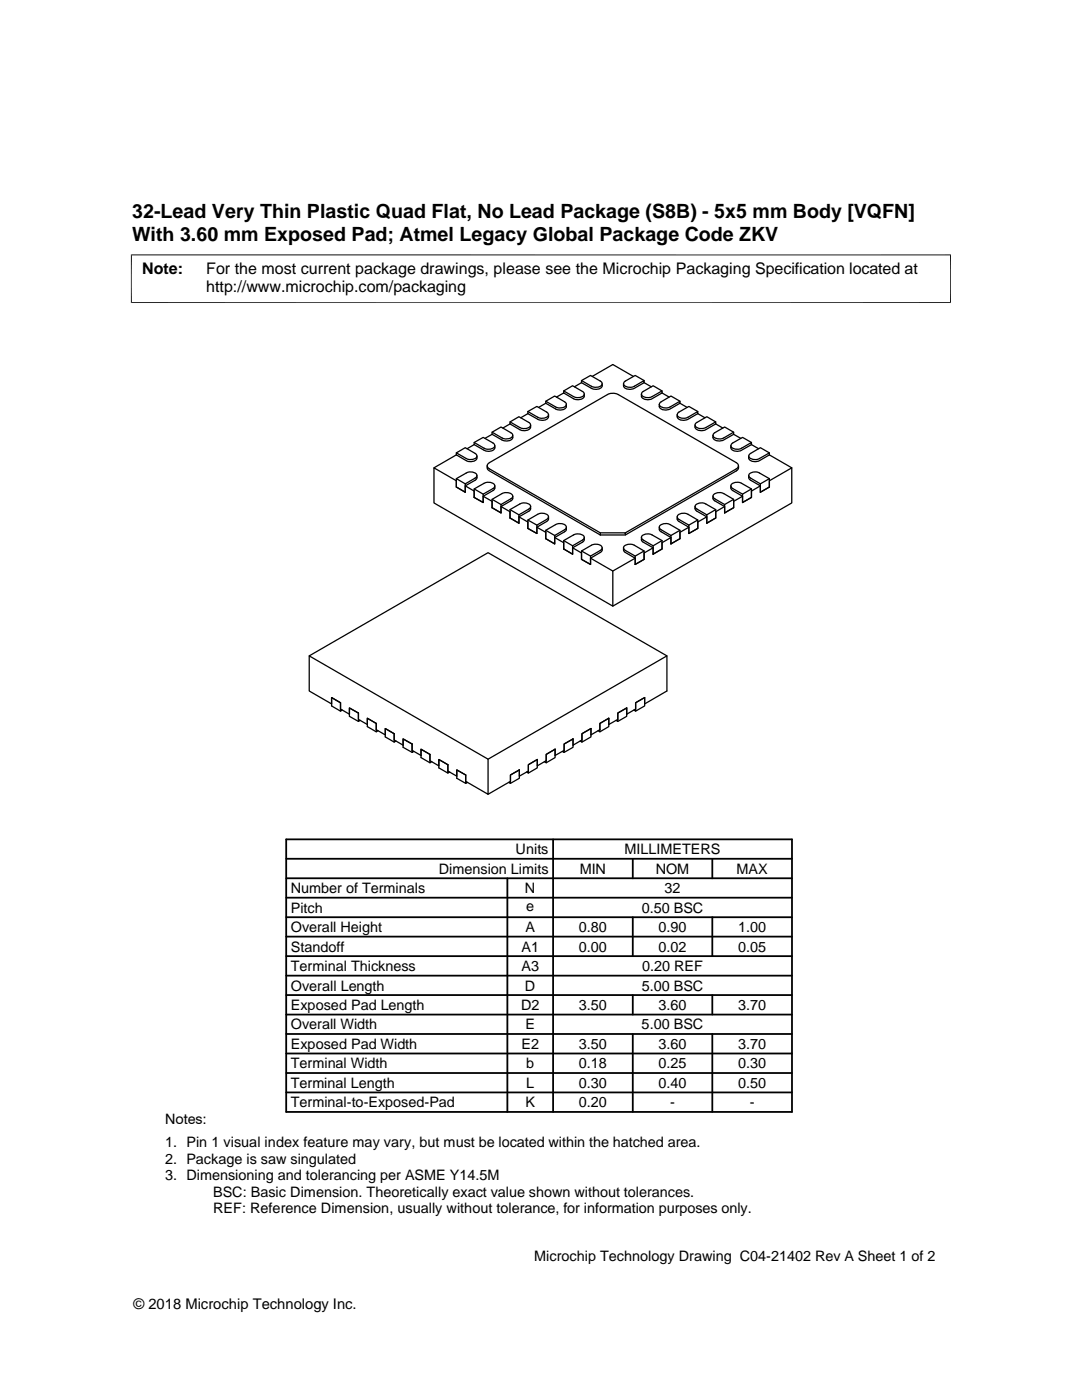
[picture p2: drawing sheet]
<svg xmlns="http://www.w3.org/2000/svg" width="216mm" height="279mm" viewBox="0 0 216 279" stroke-linecap="round" stroke-linejoin="round" font-family="sans-serif">
<g fill="none" stroke="#000" stroke-width=".25">
<path d="M112.5 78.4l-1.5 .8M112.5 78.4l1.9 1.2a1.59 1.59 0 0 0 2.2-.6v-.4M112.5 78l1.9 1.1a1.82 1.82 0 0 0 2.1-.2l.1-.3-.2-.4-2.1-1.2-1.8 1v.4M116 76.4l-1.4 .8M116 76.4l2.2 1.2a1.44 1.44 0 0 0 2-.6v-.4M116 75.9l2 1.2a1.45 1.45 0 0 0 2.2-.6l-.4-.4-2-1.2-1.8 1v.5M118.2 75.1l4.1-2.4 4.1 2.4M128.5 76.4l1.5 .8M128.5 76.4l-1.9 1.1a1.49 1.49 0 0 1-2.2-.5v-.4M128.5 75.9l-1.8-1-1.9 1.2-.4 .5a1.38 1.38 0 0 0 2 .6l2.1-1.3v.5M132.1 78.4l1.4 .8M132.1 78.4l-2 1.2a1.47 1.47 0 0 1-2.1-.6v-.4"/>
<path d="M132.1 78l-1.8-1-2.1 1.2-.2 .4a1.36 1.36 0 0 0 2 .6l2.1-1.2v.4M91.1 90.8l-4.5 2.6M91.1 90.8l1.9 1.1a1.69 1.69 0 0 0 2.1-.4l.1-.5M91.1 97.2v-1.3l-4.5-2.5v7l35.7 20.6v-7l-4.5-2.6M91.1 90.4l1.9 1.1a1.82 1.82 0 0 0 2-.2l.2-.3-.2-.4-2.2-1.3-1.7 1.1v.4M91.1 95.5l1.7 1.1M91.1 95.5l1.9-1.1a1.78 1.78 0 0 1 2.1 .3l.1 .3-.2 .3-2.2 1.3v1.6l-1.7-1zM92.8 97l1.8 1v1.3M94.6 88.7l-1.4 .9M94.6 88.7l2 1.2a1.58 1.58 0 0 0 2.1-.6v-.4M94.6 97.6l1.8 1M94.6 97.6l2-1.1a1.85 1.85 0 0 1 2 .1l.1 .4-.2 .4-2.1 1.2v1.7l-1.8-1z"/>
<path d="M94.6 88.3l2 1.2a1.85 1.85 0 0 0 2-.2l.1-.4-.2-.4-2.1-1.2-1.8 1v.4M95.2 94.9v.5l-.3 .4-2.1 1.2v1.2l-1.7-1M96.4 99l1.8 1.1v1.2M97.2 92.9l.1 .7 .4 .4 22.1 12.8M98.2 86.7l-1.4 .8M98.2 86.7l2.1 1.2a1.44 1.44 0 0 0 2-.6v-.4M98.2 86.3l2 1.1a1.73 1.73 0 0 0 2.1-.4l-.2-.5-2.1-1.3-1.8 1.1v.4M98.2 99.7l1.8 1M98.2 99.7l2-1.2a1.54 1.54 0 0 1 2.1 .5l-.4 .5-1.9 1.2v1.7l-1.8-1.1zM98.7 97v.5l-.2 .3-2.1 1.2v1.3l-1.8-1M101.8 84.6l-1.5 .8M101.8 84.6l1.9 1.1a1.59 1.59 0 0 0 2.2-.5v-.4"/>
<path d="M101.8 84.2l1.9 1.1a1.88 1.88 0 0 0 2.1-.2l.1-.3-.2-.4-2.2-1.2-1.7 1v.4M102.3 99l-.1 .8-2.2 1.3v1.3l-1.8-1.1M105.3 82.5l-1.4 .9M105.3 82.5l2.2 1.3a1.43 1.43 0 0 0 2-.6v-.4M105.3 82.1l2 1.2a1.8 1.8 0 0 0 2.1-.3v-.3l-.2-.4-2.1-1.2-1.8 1v.4M108.9 80.5l-1.4 .8M108.9 80.5l2.1 1.2a1.41 1.41 0 0 0 2-.6v-.4M108.9 80.1l2 1.1a1.48 1.48 0 0 0 2.1-.5l-.4-.5-1.9-1.2-1.8 1.1v.4M135.7 80.5l1.4 .8M135.7 80.5l-2 1.1a1.49 1.49 0 0 1-2.1-.5v-.4M135.7 80.1l-1.8-1.1-2 1.2-.3 .4a1.15 1.15 0 0 0 1.5 .8l2.6-1.3v.4M139.2 82.5l1.5 .9"/>
<path d="M139.2 82.5l-1.9 1.2a1.48 1.48 0 0 1-2.2-.5v-.4M139.2 82.1l-1.7-1-2 1.1-.4 .6a1.38 1.38 0 0 0 2 .6l2.1-1.3v.5M142.3 99v.5l.2 .4 2.1 1.2v1.3M142.4 98.7a1.89 1.89 0 0 1 2-.2l2 1.2v1.6l-1.8 1.1v-1.7l-2.1-1.3-.2-.4zM142.8 84.6l1.4 .8M142.8 84.6l-2 1.1a1.5 1.5 0 0 1-2.1-.5v-.4M142.8 84.2l-1.8-1-1.9 1.1a.59 .59 0 0 0-.4 .7 .59 .59 0 0 0 .6 .4l.6 .1 .8-.1 2.1-1.2v.4M145.8 97v.5l.3 .3 2.1 1.2v1.3M146 96.6a1.87 1.87 0 0 1 2-.1l1.9 1.1v1.7l-1.7 1v-1.7l-2.1-1.2-.3-.4zM146.4 86.7l1.4 .8M146.4 99.7l-1.8 1M146.4 86.7l-2 1.1a1.49 1.49 0 0 1-2.1-.5v-.4"/>
<path d="M146.4 86.3l-1.8-1.1-2 1.2-.3 .5a1.59 1.59 0 0 0 2.1 .5l2-1.1v.4M147.4 92.9l-.1 .7-.4 .4-22.1 12.8h-5M148.2 99l-1.8 1.1v1.2l-1.8 1.1M149.4 94.9v.5l.2 .4 2.1 1.2v1.2M149.5 94.7a1.78 1.78 0 0 1 2.1-.3l1.9 1.1v1.7l-1.8 1v-1.6l-2.1-1.3-.2-.3zM149.9 88.7l1.5 .9M149.9 88.7l-1.9 1.2a1.46 1.46 0 0 1-2.2-.6v-.4M149.9 88.3l-1.7-1-2 1.1-.4 .5a1.37 1.37 0 0 0 2 .6l2.1-1.2v.4M149.9 97.6l-1.7 1M151.7 97l-1.8 1v1.3l-1.7 1M151.7 98.2l1.8-1v-1.3l4.5-2.5v7l-35.7 20.6M153.5 90.8l4.5 2.6"/>
<path d="M153.5 95.5l-1.8 1.1M153.5 90.8l-1.9 1.1a1.49 1.49 0 0 1-2.2-.5v-.4M153.5 90.4l-1.8-1.1-1.9 1.2-.4 .4a1.13 1.13 0 0 0 1.6 .8l2.5-1.3v.4M100 101.1l1.8 1v1.3M101.8 101.7l1.7 1M101.8 101.7l1.9-1.1a1.81 1.81 0 0 1 2.1 .2l.1 .3-.2 .4-2.2 1.2v1.7l-1.7-1zM103.5 103.1l1.8 1.1v1.3M105.3 103.8l1.8 1M105.3 103.8l2-1.2a1.8 1.8 0 0 1 2.1 .3v.3l-.2 .4-2.1 1.2v1.7l-1.8-1zM105.9 101.1v.5l-.3 .3-2.1 1.2v1.3l-1.7-1M107.1 105.2l1.8 1v1.3M108.9 105.8l1.8 1.1"/>
<path d="M108.9 105.8l2-1.1a1.63 1.63 0 0 1 2.1 .4l-.2 .5-2.1 1.3v1.6l-1.8-1zM109.5 103.1l-.1 .6-.2 .3-2.1 1.2v1.3l-1.8-1M110.7 107.3l1.8 1v1.3M112.5 107.9l1.8 1M112.5 107.9l1.9-1.1a1.85 1.85 0 0 1 2.1 .1l.1 .4-.2 .4-2.1 1.2v1.7l-1.8-1zM113 105.2l-.1 .8-2.2 1.3v1.2l-1.8-1M114.3 109.3l1.7 1.1v1.2M116 110l1.8 1M116 110l2-1.2a1.56 1.56 0 0 1 2.2 .5l-.4 .6-2 1.1v1.6l-1.8-1zM116.6 107.3v.5l-.2 .3-2.1 1.2v1.3l-1.8-1M119.8 106.3h5v.5M120.2 109.3l-.1 .6-.2 .3-2.1 1.2v1.2l-1.8-1"/>
<path d="M124.4 109.3v.6l.3 .3 2 1.2v1.2M124.5 109.1a1.83 1.83 0 0 1 2.1-.3l1.9 1.2v1.6l-1.8 1v-1.6l-2.1-1.3-.2-.3zM124.8 106.3l22.1-12.7a.67 .67 0 0 0 .4-.6 .67 .67 0 0 0-.4-.7l-23.5-13.6-.9-.2-1.3 .2-23.5 13.6a.66 .66 0 0 0-.5 .7 .66 .66 0 0 0 .5 .6l22.1 12.7v.5M126.7 111.4l-4.4 2.6M128 107.3v.5l.2 .3 2.1 1.2v1.3M128.1 106.9a1.85 1.85 0 0 1 2-.1l2 1.1v1.7l-1.8 1v-1.7l-2.1-1.2-.2-.4zM128.5 110l-1.8 1M130.3 109.3l-1.8 1.1v1.2l-1.8 1M131.6 105.2l.1 .8 2.2 1.3v1.2M131.6 105a1.81 1.81 0 0 1 2.1-.3l2 1.1v1.7l-1.8 1v-1.6l-2.1-1.3-.2-.3zM132.1 107.9l-1.8 1M133.9 107.3l-1.8 1v1.3l-1.8 1"/>
<path d="M135.1 103.1v.6l.3 .3 2.1 1.2v1.3M135.3 102.8a1.89 1.89 0 0 1 2-.2l1.9 1.2v1.7l-1.7 1v-1.7l-2.2-1.2-.2-.4zM135.7 105.8l-1.8 1.1M137.5 105.2l-1.8 1v1.3l-1.8 1M138.7 101.1v.5l.2 .3 2.1 1.2v1.3M138.7 100.9a1.78 1.78 0 0 1 2.1-.3l2 1.1v1.7l-1.8 1v-1.7l-2.1-1.2-.2-.3zM139.2 103.8l-1.7 1M141 103.1l-1.8 1.1v1.3l-1.7 1M142.8 101.7l-1.8 1M144.6 101.1l-1.8 1v1.3l-1.8 1M61.7 130.9l35.7-20.6 35.7 20.6v7l-4.5 2.6v-1.3M128.6 139.2v1.7l-1.8 1"/>
<path d="M128.6 139.2l-1.8 1.1v1.6l-.3-.2M128.6 139.2l-1.8 1.1v1.2l-1.7 1v-1.2M133.1 130.9l-35.7 20.6M67.9 140.3l-1.7-1.1v1.7l1.7 1M67.9 140.3v1.2l1.8 1v-1.2l1.8 1M67.9 140.3v1.6l.4-.2M67.9 140.3l-1.7-1.1v1.3l-4.5-2.6v-7l35.7 20.6v7l-4.5-2.6v-1.2M71.5 142.3v1.7l.4-.2M71.5 142.3l-1.8-1v1.7l1.8 1M71.5 142.3v1.3l1.8 1v-1.3l1.8 1.1M75.1 144.4l-1.8-1.1v1.7l1.8 1.1M75.1 144.4v1.2l1.8 1.1v-1.3l1.8 1"/>
<path d="M75.1 144.4v1.7l.3-.3M78.7 146.4l-1.8-1v1.7l1.8 1M78.7 146.4v1.7l.3-.2M78.7 146.4v1.3l1.7 1v-1.2l1.8 1M82.2 148.5v1.7l.4-.2M82.2 148.5l-1.8-1v1.6l1.8 1.1M82.2 148.5v1.3l1.8 1v-1.3l1.8 1.1M85.8 150.6l-1.8-1.1v1.7l1.8 1M85.8 150.6v1.6l.3-.2M85.8 150.6v1.2l1.8 1v-1.2l1.8 1M89.4 152.6v1.7l.3-.2M89.4 152.6l-1.8-1v1.6l1.8 1.1"/>
<path d="M89.4 152.6v1.3l1.7 1v-1.3l1.8 1.1M92.9 154.7v1.6l.4-.2M92.9 154.7l-1.8-1.1v1.7l1.8 1M103.6 153.6v1.7l-1.7 1M103.6 153.6l-1.7 1.1v1.6l-.4-.2M103.6 153.6l-1.7 1.1v1.2l-4.5 2.6M107.2 151.6v1.6l-1.8 1.1M107.2 151.6l-1.8 1v1.7l-.3-.2M107.2 151.6l-1.8 1v1.3l-1.8 1v-1.3M110.8 149.5l-1.8 1.1v1.2l-1.8 1v-1.2M110.8 149.5v1.7l-1.8 1M110.8 149.5l-1.8 1.1v1.6l-.4-.2"/>
<path d="M114.3 147.5v1.6l-1.7 1.1M114.3 147.5l-1.7 1v1.7l-.4-.2M114.3 147.5l-1.7 1v1.3l-1.8 1v-1.3M117.9 145.4l-1.8 1v1.3l-1.8 1v-1.2M117.9 145.4v1.7l-1.8 1M117.9 145.4l-1.8 1v1.7l-.3-.2M121.5 143.3v1.7l-1.8 1M121.5 143.3l-1.8 1.1v1.6l-.4-.2M121.5 143.3l-1.8 1.1v1.2l-1.8 1.1v-1.3M125.1 141.3l-1.8 1v1.3l-1.8 1v-1.3M125.1 141.3v1.7l-1.8 1M125.1 141.3l-1.8 1v1.7l-.4-.2"/>
</g>
<path d="M26.1 50.9h163.7M26.2 50.8v9.7M189.7 50.8v9.7M26.1 60.4h163.7" fill="none" stroke="#000" stroke-width=".2"/>
<g fill="none" stroke="#000" stroke-width=".36">
<path d="M57.1 179.2h100.9M57.1 175.3h100.9M57.1 171.4h100.9M57.1 167.5h100.9v54.4h-100.9zM101.2 175.3v46.6M110.4 167.5v54.4M126.3 171.4v3.9M142.1 171.4v3.9M57.1 186.9h100.9M57.1 183h100.9M57.1 198.6h100.9M57.1 194.7h100.9"/>
<path d="M57.1 190.8h100.9M126.3 183v7.8M126.3 198.6v3.9M142.1 183v7.8M142.1 198.6v3.9M57.1 214.1h100.9M57.1 206.4h100.9M57.1 202.5h100.9M57.1 210.2h100.9M57.1 218h100.9M126.3 206.4v15.5M142.1 206.4v15.5"/>
</g>
<g font-size="3.9">
<text x="26.4" y="43.5">32-Lead Very Thin Plastic Quad Flat, No Lead Package (S8B) - 5x5 mm Body [VQFN]</text>
<text x="26.4" y="48">With 3.60 mm Exposed Pad; Atmel Legacy Global Package Code ZKV</text>
</g>
<g font-size="3.2">
<text x="28.4" y="54.6">Note:</text>
<text x="41.1" y="58.3">http://www.microchip.com/packaging</text>
<text x="41.1" y="54.6">For the most current package drawings, please see the Microchip Packaging Specification located at</text>
</g>
<g font-size="2.9">
<text x="102.9" y="170.5">Units</text>
<text x="124.6" y="170.5">MILLIMETERS</text>
<text x="58" y="178.2">Number of Terminals</text>
<text x="87.6" y="174.4">Dimension Limits</text>
<text x="104.8" y="178.2">N</text>
<text x="115.7" y="174.4">MIN</text>
<text x="130.8" y="174.4">NOM</text>
<text x="132.6" y="178.2">32</text>
<text x="147" y="174.4">MAX</text>
<text x="58" y="182.1">Pitch</text>
<text x="105" y="181.8">e</text>
<text x="128" y="182.1">0.50 BSC</text>
<text x="58" y="186">Overall Height</text>
<text x="58" y="189.9">Standoff</text>
<text x="104.1" y="189.9">A1</text>
<text x="104.8" y="186">A</text>
<text x="115.5" y="186">0.80</text>
<text x="115.5" y="189.9">0.00</text>
<text x="131.4" y="186">0.90</text>
<text x="131.4" y="189.9">0.02</text>
<text x="147.3" y="186">1.00</text>
<text x="147.3" y="189.9">0.05</text>
<text x="58" y="193.8">Terminal Thickness</text>
<text x="58" y="197.7">Overall Length</text>
<text x="104.1" y="193.8">A3</text>
<text x="104.8" y="197.7">D</text>
<text x="128" y="197.7">5.00 BSC</text>
<text x="128.1" y="193.8">0.20 REF</text>
<text x="58" y="201.6">Exposed Pad Length</text>
<text x="104" y="201.6">D2</text>
<text x="115.5" y="201.6">3.50</text>
<text x="131.4" y="201.6">3.60</text>
<text x="147.3" y="201.6">3.70</text>
<text x="58" y="205.4">Overall Width</text>
<text x="58" y="209.3">Exposed Pad Width</text>
<text x="104" y="209.3">E2</text>
<text x="104.8" y="205.4">E</text>
<text x="115.5" y="209.3">3.50</text>
<text x="128" y="205.4">5.00 BSC</text>
<text x="131.4" y="209.3">3.60</text>
<text x="147.3" y="209.3">3.70</text>
<text x="58" y="213.2">Terminal Width</text>
<text x="105" y="213.2">b</text>
<text x="115.5" y="213.2">0.18</text>
<text x="131.4" y="213.2">0.25</text>
<text x="147.3" y="213.2">0.30</text>
<text x="58" y="217.1">Terminal Length</text>
<text x="58" y="221">Terminal-to-Exposed-Pad</text>
<text x="104.8" y="221">K</text>
<text x="105" y="217.1">L</text>
<text x="115.5" y="217.1">0.30</text>
<text x="115.5" y="221">0.20</text>
<text x="131.4" y="217.1">0.40</text>
<text x="133.7" y="221">-</text>
<text x="147.3" y="217.1">0.50</text>
<text x="149.6" y="221">-</text>
<text x="32.9" y="224.3">Notes:</text>
<text x="32.9" y="228.9">1. Pin 1 visual index feature may vary, but must be located within the hatched area.</text>
<text x="32.9" y="232.2">2. Package is saw singulated</text>
<text x="32.9" y="235.5">3. Dimensioning and tolerancing per ASME Y14.5M</text>
<text x="42.5" y="238.8">BSC: Basic Dimension. Theoretically exact value shown without tolerances.</text>
<text x="42.5" y="242.2">REF: Reference Dimension, usually without tolerance, for information purposes only.</text>
<text x="106.6" y="251.7">Microchip Technology Drawing C04-21402 Rev A Sheet 1 of 2</text>
<text x="26.6" y="261.3">© 2018 Microchip Technology Inc.</text>
</g>
</svg>
